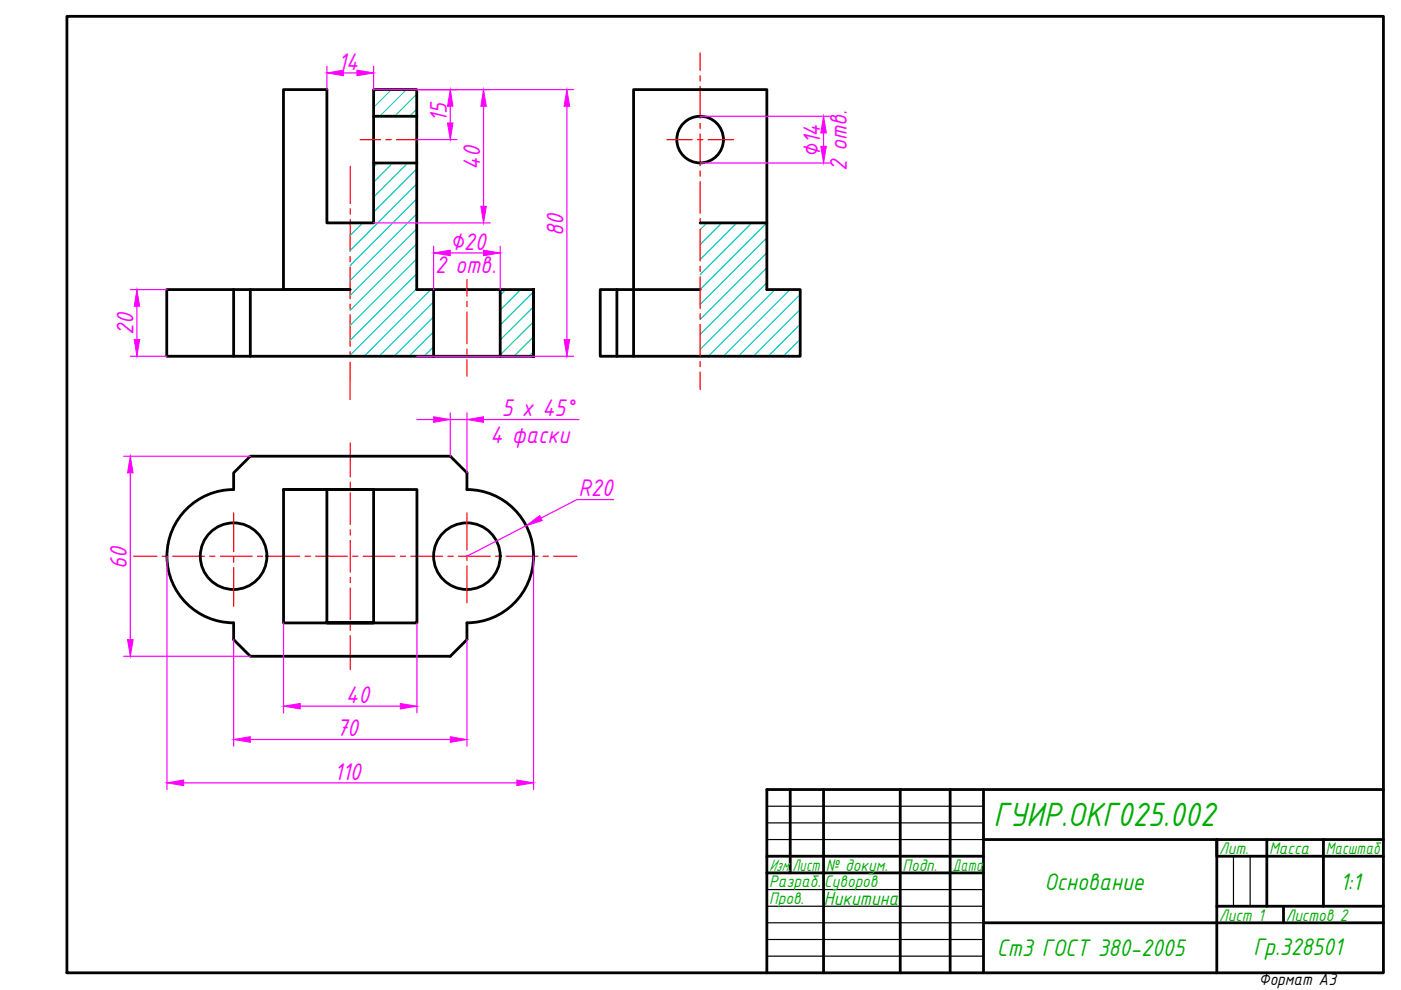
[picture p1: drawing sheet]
<svg xmlns="http://www.w3.org/2000/svg" width="297mm" height="210mm" viewBox="0 0 297 210" stroke-linecap="round" stroke-linejoin="round" font-family="sans-serif">
<!-- layer: 0 -->
<g fill="none" stroke="#000" stroke-width=".59">
<path d="M14.2 3.5h279.1v202.8h-279.1zM60.1 19h9.2v28.3h9.9v-28.3h9.2v42.4h24.7v14.1h-77.7v-14.1h38.8h-14.1zM79.2 24.7h9.2M79.2 34.6h9.2M148.4 47.3h14.2M49.5 61.4v14.1M53.1 61.4v14.1M91.9 61.4v14.1M106.1 61.4v14.1M113.1 61.4v14.1zM130.8 61.4v14.1M148.4 61.4h-21.1v14.1h42.4v-14.1h-7.1v-42.4h-28.3v56.5"/>
<path d="M49.5 103.8a14.1 14.1 0 0 0-14.1 14.1 14.1 14.1 0 0 0 14.1 14.2M49.5 103.8v-3.5l3.6-3.6h42.4l3.5 3.6v3.5a14.1 14.1 0 0 1 14.1 14.1 14.1 14.1 0 0 1-14.1 14.2M60.1 103.8h28.3v28.3h-28.3v-28.3h19.1v28.3h-9.9v-28.3M49.5 132.1v3.5l3.6 3.5h42.4l3.5-3.5v-3.5M167.5 167.4v17.7M174.6 167.4v38.9M190.9 167.4v38.9M201.5 167.4v38.9M208.5 167.4v38.9M208.5 178h84.8M268.6 178v14.1M280.6 178v14.1"/>
<path d="M293.3 167.4h-130.7v38.9M162.6 181.5h45.9M162.6 185.1h45.9M208.5 195.7h84.8M258 192.1h35.3M272.1 192.1v3.6M293.3 181.5h-35.3v-3.5v28.3"/>
<circle cx="148.4" cy="29.6" r="4.9"/>
<circle cx="49.5" cy="117.9" r="7.1"/>
<circle cx="99" cy="117.9" r="7.1"/>
</g>
<path d="M162.6 170.9h45.9M162.6 174.5h45.9M162.6 178h45.9M162.6 188.6h45.9M162.6 192.1h45.9M162.6 199.2h45.9M162.6 195.7h45.9M261.5 181.5v10.6M265.1 181.5v10.6M162.6 202.7h45.9" fill="none" stroke="#000" stroke-width=".25"/>
<g fill="none" stroke="#f00" stroke-width=".25">
<path d="M148.4 11.2v3.7M148.4 16.1v1.1M148.4 18.3v6.7M74.3 35.3v7.9M76.4 29.6h4.3M81.8 29.6h1.1M84.1 29.6h4.3M141.4 29.6h5.4M147.9 29.6h1.1M148.4 26.2v1.1M148.4 28.4v6.7M148.4 36.3v1.1"/>
<path d="M148.4 38.5v6.7M150.1 29.6h5.4M74.2 54.4v1.1M74.2 56.6v6.7M74.3 44.3v1.1M74.3 46.5l-.1 6.7M99 59.3v3.5M148.4 46.3v1.2M148.4 48.6v6.7M148.4 56.4v1.2M148.4 58.7v6.7M74.2 64.5v1.1"/>
<path d="M74.2 66.7v6.7M74.2 74.6v1.1M74.2 76.8v7.9M99 63.9v1.1M99 66.2v6.7M99 74v1.1M99 76.3v3.5M148.4 66.5v1.2M148.4 68.8v6.7M148.4 76.6v1.2M148.4 78.9v3.7M74.3 93.9v7.2"/>
<path d="M28.3 117.9h5M34.4 117.9h1.1M36.6 117.9h6.8M44.5 117.9h1.1M46.7 117.9h6.8M49.5 108.7v8.3M49.5 118.1v1.1M54.6 117.9h1.1M56.8 117.9h6.7M64.7 117.9h1.1M66.9 117.9h6.7M74.3 102.2v1.1"/>
<path d="M74.3 104.5v6.7M74.3 112.3v1.1M74.3 114.6v6.7M74.8 117.9h1.1M77 117.9h6.7M84.9 117.9h1.1M87.1 117.9h6.7M95 117.9h1.1M97.2 117.9h6.7M99 108.7v7.9M99 117.7v1.1M99 120v7.8"/>
<path d="M105.1 117.9h1.1M107.3 117.9h6.7M115.2 117.9h1.1M117.4 117.9h4.9M49.5 120.3v8.2M74.3 122.4v1.1M74.3 124.7v6.7M74.3 132.5v1.1M74.3 134.8v7.2"/>
</g>
<g fill="none" stroke="#00c7c7" stroke-width=".25">
<path d="M79.8 19l-.6 .6M83 19l-3.8 3.8M86.2 19l-5.7 5.7M88.4 20l-4.7 4.7M80.1 34.6l-.9 .9M83.3 34.6l-4.1 4M86.5 34.6l-7.3 7.2M88.4 35.8l-9.2 9.2M88.4 39l-14.1 14.1M88.4 23.1l-1.5 1.6M76.9 47.3l-2.6 2.6M88.4 48.5l-14.2 14.1"/>
<path d="M88.4 51.7l-14.2 14.1M88.4 54.9l-14.2 14.1M88.4 58.1l-14.2 14.1M88.4 42.2l-14.1 14.1M88.4 45.4l-14.2 14.1M149.9 47.3l-1.5 1.4M153.1 47.3l-4.7 4.6M156.2 47.3l-7.8 7.7M159.4 47.3l-11 10.9M162.6 50.4l-14.2 14.2M162.6 53.6l-14.2 14.1M162.6 56.8l-14.2 14.1"/>
<path d="M162.6 60l-14.2 14.1M162.6 47.3l-14.2 14.1M88.4 61.2l-14.2 14.1M91.3 61.4l-14.1 14.1M91.9 64l-11.5 11.5M91.9 67.2l-8.3 8.3M91.9 70.3l-5.2 5.2M91.9 73.5l-2 2M107.2 61.4l-1.1 1.2M110.4 61.4l-4.3 4.3M113.1 61.9l-7 7M113.1 65l-7 7.1"/>
<path d="M113.1 68.2l-7 7M113.1 71.4l-4.1 4.1M113.1 74.6l-1 .9M164.3 61.4l-14.1 14.1M167.5 61.4l-14.1 14.1M169.7 62.4l-13.2 13.1M169.7 65.6l-10 9.9M169.7 68.8l-6.8 6.7M169.7 71.9l-3.6 3.6M169.7 75.1l-.5 .4"/>
</g>
<g fill="none" stroke="#f0f" stroke-width=".25">
<path d="M69.3 14v5M72.8 15.5h2.9M79.2 14v5h42.4M88.4 29.6h8.5M95.5 22.5v3.6M102.5 22.5v21.2M120.2 22.5v49.5M148.4 24.7h27.6M148.4 34.6h27.6M174.6 28.2v2.8M79.2 47.3h24.7M91.9 52.2v9.2"/>
<path d="M95.5 53.6h7M106.1 52.2v9.2M27.6 75.5h7.8M27.6 61.4h7.8M29 64.9v7.1M88.4 75.5h33.2M26.2 96.7h26.9M88.4 89h3.5M95.5 87.5v9.2M95.5 89h3.5M99 87.5v12.8M102.5 89h20.3"/>
<path d="M27.6 100.3v35.3M35.4 117.9v49.5M111.6 111.5l-12.6 6.4M113.1 117.9v49.5M130.1 105.9h-7.8l-7.6 3.9M26.2 139.1h26.9M49.5 135.6v22.6M60.1 132.1v19M88.4 132.1v19M99 135.6v22.6M53.1 156.8h42.4M63.7 149.7h21.2"/>
<path d="M38.9 166h70.7"/>
</g>
<g fill="#f0f" stroke="#f0f" stroke-width=".21">
<path d="M95.5 19l.5 3.5h-1.1z"/>
<path d="M94.9 26.1h1.1l-.5 3.5z"/>
<path d="M91.9 53.6l3.6-.6v1.2z"/>
<path d="M102.5 53l3.6 .6-3.6 .6z"/>
<path d="M28.5 72h1.1l-.6 3.5z"/>
<path d="M29 61.4l.6 3.5h-1.1z"/>
<path d="M69.3 15.5l3.5-.6v1.2z"/>
<path d="M75.7 14.9l3.5 .6-3.5 .6z"/>
<path d="M102.5 19l.6 3.5h-1.2z"/>
<path d="M101.9 43.7h1.2l-.6 3.6z"/>
<path d="M27.6 96.7l.6 3.6h-1.2z"/>
<path d="M27 135.6h1.2l-.6 3.5z"/>
<path d="M60.1 149.7l3.6-.5v1.1z"/>
<path d="M84.9 149.2l3.5 .5-3.5 .6z"/>
<path d="M49.5 156.8l3.6-.6v1.2z"/>
<path d="M95.5 156.2l3.5 .6-3.5 .6z"/>
<path d="M35.4 166l3.5-.6v1.2z"/>
<path d="M109.6 165.4l3.5 .6-3.5 .6z"/>
<path d="M120.2 19l.6 3.5h-1.2z"/>
<path d="M119.6 72h1.2l-.6 3.5z"/>
<path d="M174.6 24.7l.6 3.5h-1.2z"/>
<path d="M174 31h1.2l-.6 3.6z"/>
<path d="M111.6 111.5l2.8-2.2 .6 1.1z"/>
<path d="M91.9 88.4l3.6 .6-3.6 .5z"/>
<path d="M99 89l3.5-.6v1.1z"/>
</g>
<text font-size="7.7" fill="#00ad00" x="210.6" y="175.2">ГУИР.ОКГ025.002</text>
<g font-size="5.5" fill="#f0f">
<text x="71.7" y="14.8">14</text>
<text x="94.7" y="25.9" transform="rotate(-90 94.7 25.9)">15</text>
<text x="101.8" y="36" transform="rotate(-90 101.8 36)">40</text>
<text x="173.9" y="33.6" transform="rotate(-90 173.9 33.6)">⌀14</text>
<text x="179.5" y="36.3" transform="rotate(-90 179.5 36.3)">2 отв.</text>
<text x="95.4" y="52.9">⌀20</text>
<text x="119.5" y="49.9" transform="rotate(-90 119.5 49.9)">80</text>
<text x="92.3" y="57.9">2 отв.</text>
<text x="28.3" y="71.1" transform="rotate(-90 28.3 71.1)">20</text>
<text x="106.4" y="88.3">5 х 45°</text>
<text x="103.9" y="94">4 фаски</text>
<text x="122.6" y="105.2">R20</text>
<text x="26.9" y="120.6" transform="rotate(-90 26.9 120.6)">60</text>
<text x="73.3" y="149">40</text>
<text x="71.3" y="156.1">70</text>
<text x="70.9" y="165.3">110</text>
</g>
<g font-size="5.5" fill="#00ad00">
<text x="221.5" y="188.8">Основание</text>
<text x="284.1" y="188.6">1:1</text>
<text x="211.4" y="202.7">Ст3 ГОСТ 380-2005</text>
<text x="265.8" y="202.4">Гр.328501</text>
</g>
<text font-size="4.4" fill="#00ad00" x="174.7" y="191.8">Никитина</text>
<g font-size="3.8" fill="#00ad00">
<text x="163.1" y="184.6">Изм.</text>
<text x="168" y="184.6">Лист</text>
<text x="175.1" y="184.6">№ докум.</text>
<text x="191.3" y="184.6">Подп.</text>
<text x="201.9" y="184.6">Дата</text>
<text x="258.5" y="181">Лит.</text>
<text x="269.1" y="181">Масса</text>
<text x="281.1" y="181">Масштаб</text>
<text x="163.1" y="188.1">Разраб.</text>
<text x="163.1" y="191.6">Пров.</text>
<text x="174.8" y="188.1">Суворов</text>
<text x="258.5" y="195.2">Лист 1</text>
<text x="272.6" y="195.2">Листов 2</text>
</g>
<text font-size="3.8" x="266.9" y="208.9">Формат А3</text>
</svg>
